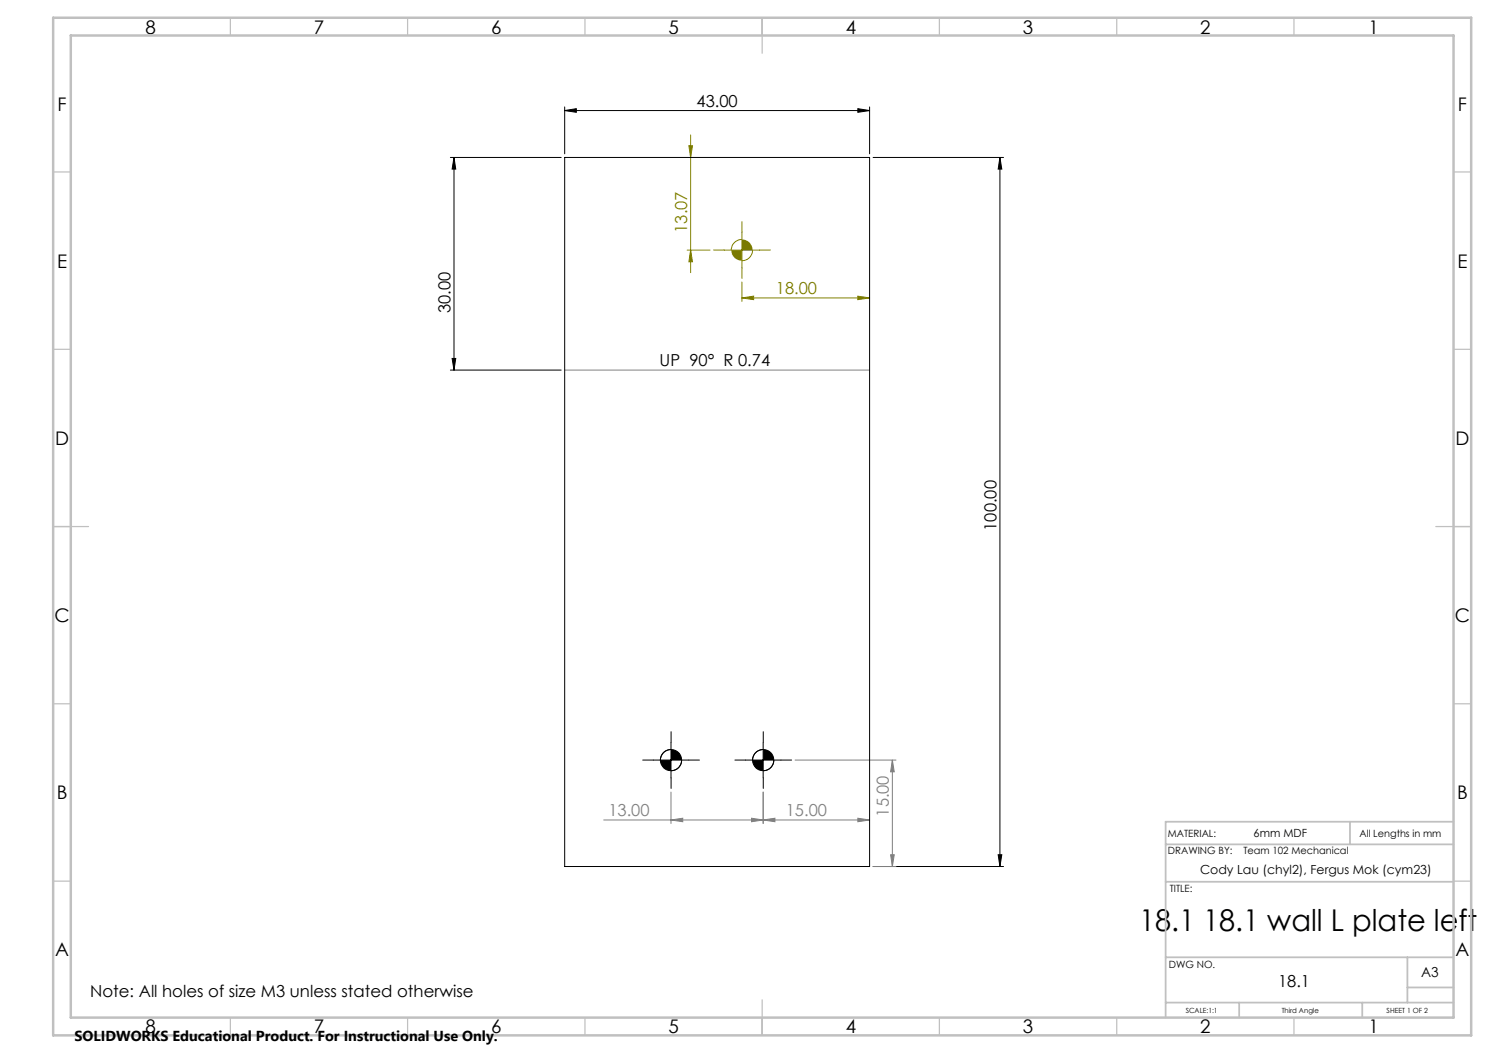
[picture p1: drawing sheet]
<svg xmlns="http://www.w3.org/2000/svg" width="420mm" height="297mm" viewBox="0 0 420 297" stroke-linecap="round" stroke-linejoin="round" font-family="sans-serif">
<g fill="none" stroke="#000" stroke-width=".28">
<path d="M159.3 31.2l3.3-.5v1zM159.3 30.2v13.2M159.3 31.2h86M242 30.7l3.3 .5-3.3 .5zM245.3 30.2v13.2M127 44.4h31.3M128.1 44.4l.5 3.3h-1.1zM128.1 44.4v60M246.3 44.4h36.8M282 44.4v200M282 44.4l.6 3.3h-1zM127 104.4h31.3"/>
<path d="M127.5 101.1h1.1l-.5 3.3zM184.3 214.4h10M189.3 211.4a3.1 3.1 0 0 0-3 3M189.3 209.4v10M192.3 214.4a2.95 2.95 0 0 1-3 3M210.3 214.4h10M215.3 211.4a3.1 3.1 0 0 0-3 3M215.3 209.4v10M218.3 214.4a2.95 2.95 0 0 1-3 3M246.3 244.4h36.8M281.6 241.1h1l-.6 3.3z"/>
</g>
<path d="M194.8 38.1v38.8M194.3 41.1h1l-.5 3.3zM193.8 70.6h6.5M194.8 70.6l.5 3.2h-1zM204.3 70.6h10M209.3 67.6a3 3 0 0 0-3 3M209.3 65.5v10M209.3 79.5v5.5M212.3 70.6a3 3 0 0 1-3 3M209.3 84l3.3-.5v1zM209.3 84h36M242 83.5l3.3 .5-3.3 .5z" fill="none" stroke="#808000" stroke-width=".28"/>
<g fill="none" stroke="#808080" stroke-width=".28">
<path d="M159.3 104.4h86M224.3 214.4h28.4M251.7 214.4l.5 3.3h-1zM251.7 214.4v30M170.3 231.3h75M189.3 231.3l3.3-.5v1zM189.3 223.4v8.9M212 230.8l3.3 .5-3.3 .5zM215.3 223.4v8.9M215.3 231.3l3.3-.5v1zM242 230.8l3.3 .5-3.3 .5zM246.3 244.4h6.4"/>
<path d="M251.2 241.1h1l-.5 3.3z"/>
</g>
<path d="M184.3 214.4h-3M189.3 209.4v-3M189.3 219.4v3M194.3 214.4h3M210.3 214.4h-3M215.3 209.4v-3M215.3 219.4v3M220.3 214.4h3" fill="none" stroke="#000" stroke-width=".28" stroke-dasharray="15.2 1.3 1.3 1.3"/>
<path d="M204.3 70.5h-3M209.3 65.5v-3M209.3 75.5v3M214.3 70.5h3" fill="none" stroke="#808000" stroke-width=".28" stroke-dasharray="15.2 1.3 1.3 1.3"/>
<g fill="none" stroke="#c0c0c0" stroke-width=".35">
<path d="M65 5v5M115 5v5M165 5v5M215 5v10M265 5v5M315 5v5M365 5v5M15 48.5h5M410 48.5h5M15 98.5h5M410 98.5h5M15 148.5h10"/>
<path d="M405 148.5h10M15 198.5h5M410 198.5h5M15 248.5h5M410 248.5h5M65 287v5M115 287v5M165 287v5M215 282v10M265 287v5M315 287v5M365 287v5"/>
</g>
<path d="M328.8 238.2h81.2M380.8 231.8v6.4M410 231.8h-81.2v55.2M328.8 248.7h81.2M328.8 270h81.2M397 270v12.8M397 278.5h13M328.8 282.8h81.2M349.5 282.8v4.2M384.2 282.8v4.2" fill="none" stroke="#c0c0c0" stroke-width=".5"/>
<path d="M15 5h400v287h-400zM20 10h390v277h-390z" fill="none" stroke="#c0c0c0" stroke-width=".7"/>
<path d="M186.3 214.4a3 3 0 0 0 3 3v-3zM189.3 211.4v3h3a3 3 0 0 0-3-3zM212.3 214.4a3 3 0 0 0 3 3v-3zM215.3 211.4v3h3a3 3 0 0 0-3-3z" fill="#000"/>
<path d="M206.3 70.6a3.1 3.1 0 0 0 3 3v-3zM209.3 67.6v3h3a2.95 2.95 0 0 0-3-3z" fill="#808000"/>
<g fill="#000">
<path d="M159.3 31.2l3.3-.5v1zM242 30.7l3.3 .5-3.3 .5z"/>
<path d="M127.5 101.1h1.1l-.5 3.3zM128.1 44.4l.5 3.3h-1.1z"/>
<path d="M281.6 241.1h1l-.6 3.3zM282 44.4l.6 3.3h-1z"/>
</g>
<g fill="#808000">
<path d="M209.3 84l3.3-.5v1zM242 83.5l3.3 .5-3.3 .5z"/>
<path d="M194.8 70.6l.5 3.2h-1zM194.3 41.1h1l-.5 3.3z"/>
</g>
<g fill="#808080">
<path d="M189.3 231.3l3.3-.5v1zM212 230.8l3.3 .5-3.3 .5z"/>
<path d="M215.3 231.3l3.3-.5v1zM242 230.8l3.3 .5-3.3 .5z"/>
<path d="M251.7 214.4l.5 3.3h-1zM251.2 241.1h1l-.5 3.3z"/>
</g>
<g fill="none" stroke="#000" stroke-width=".28">
<path d="M159.3 44.4h86v200h-86z"/>
<circle cx="189.3" cy="214.4" r="3"/>
<circle cx="215.3" cy="214.4" r="3"/>
</g>
<text font-size="8.5" x="321.3" y="262.5">18.1 18.1 wall L plate left</text>
<g font-size="5.3">
<text x="41" y="9.5">8</text>
<text x="88.5" y="9.5">7</text>
<text x="138.5" y="9.5">6</text>
<text x="188.5" y="9.5">5</text>
<text x="238.5" y="9.5">4</text>
<text x="288.5" y="9.5">3</text>
<text x="338.5" y="9.5">2</text>
<text x="386" y="9.5">1</text>
<text x="16.2" y="31.3">F</text>
<text x="411.2" y="31.3">F</text>
<text x="16.1" y="75.5">E</text>
<text x="411.1" y="75.5">E</text>
<text x="15.5" y="125.5">D</text>
<text x="410.5" y="125.5">D</text>
<text x="15.4" y="175.5">C</text>
<text x="410.4" y="175.5">C</text>
<text x="16" y="225.5">B</text>
<text x="411" y="225.5">B</text>
<text x="15.5" y="269.8">A</text>
<text x="410.5" y="269.8">A</text>
<text x="41" y="291.5">8</text>
<text x="88.5" y="291.5">7</text>
<text x="138.5" y="291.5">6</text>
<text x="188.5" y="291.5">5</text>
<text x="238.5" y="291.5">4</text>
<text x="288.5" y="291.5">3</text>
<text x="338.5" y="291.5">2</text>
<text x="386" y="291.5">1</text>
</g>
<g font-size="4.7">
<text x="196.5" y="30.1">43.00</text>
<text x="127.1" y="88.3" transform="rotate(-90 127.1 88.3)">30.00</text>
<text x="186" y="103.3">UP 90° R 0.74</text>
<text x="281.1" y="149.7" transform="rotate(-90 281.1 149.7)">100.00</text>
<text x="25.4" y="281.2">Note: All holes of size M3 unless stated otherwise</text>
<text x="360.5" y="278.4">18.1</text>
</g>
<g font-size="4.7" fill="#808000">
<text x="193.8" y="65.7" transform="rotate(-90 193.8 65.7)">13.07</text>
<text x="218.9" y="83">18.00</text>
</g>
<g font-size="4.7" fill="#808080">
<text x="171.6" y="230.2">13.00</text>
<text x="221.7" y="230.2">15.00</text>
<text x="250.7" y="230.3" transform="rotate(-90 250.7 230.3)">15.00</text>
</g>
<text font-size="4.1" x="21" y="293.7">SOLIDWORKS Educational Product. For Instructional Use Only.</text>
<text font-size="3.9" x="400.9" y="275.5">A3</text>
<text font-size="3.5" x="338.5" y="246.5">Cody Lau (chyl2), Fergus Mok (cym23)</text>
<text font-size="3.2" x="353.6" y="236.2">6mm MDF</text>
<g font-size="2.8">
<text x="329.4" y="236.2">MATERIAL:</text>
<text x="383.5" y="236.2">All Lengths in mm</text>
<text x="329.4" y="241">DRAWING BY:</text>
<text x="350.7" y="241">Team 102 Mechanical</text>
<text x="329.9" y="251.7">TITLE:</text>
<text x="329.7" y="272.9">DWG NO.</text>
</g>
<g font-size="2">
<text x="334.5" y="285.6">SCALE:1:1</text>
<text x="361.5" y="285.6">Third Angle</text>
<text x="391.1" y="285.6">SHEET 1 OF 2</text>
</g>
</svg>
